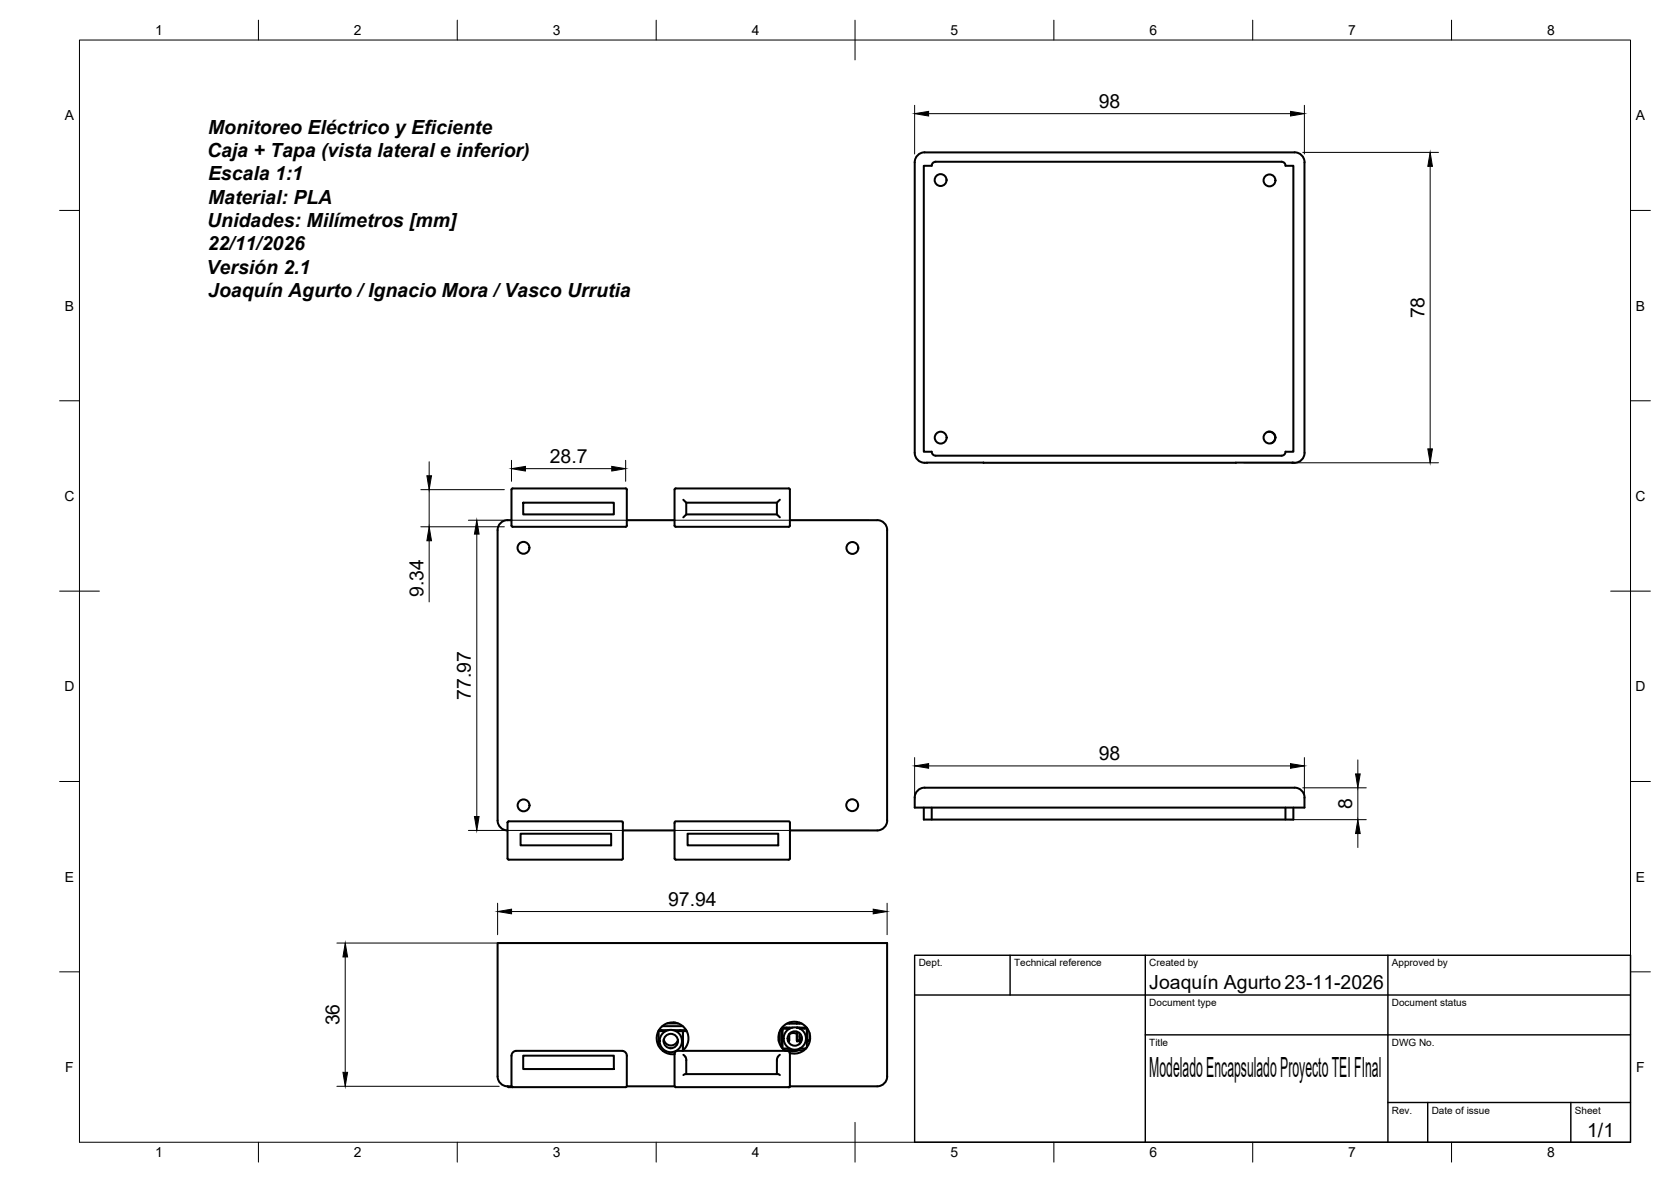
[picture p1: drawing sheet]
<svg xmlns="http://www.w3.org/2000/svg" width="420mm" height="297mm" viewBox="0 0 420 297" stroke-linecap="round" stroke-linejoin="round" font-family="sans-serif">
<!-- layer: Visible -->
<g fill="none" stroke="#000" stroke-width=".51">
<path d="M230.9 38.8l1-.5h.6h93a2.48 2.48 0 0 1 2.5 2.5v73a2.53 2.53 0 0 1-3 2.5h-92a2.53 2.53 0 0 1-3-2.5v-73a2.5 2.5 0 0 1 .9-2zM232.3 41.7h2a1.01 1.01 0 0 1 1-1.1h86.9a.97 .97 0 0 1 1 1.1h2v71.8h-2a1.01 1.01 0 0 1-1 1h-86.9a1.01 1.01 0 0 1-1-1h-2zM318.7 108.6a1.49 1.49 0 0 1 1.9 .9 1.49 1.49 0 0 1-1 1.9M127.6 130.7h1M127.6 130.7a2.51 2.51 0 0 0-2.5 2.5v73a2.51 2.51 0 0 0 2.5 2.5M128.9 122.8h28.4M128.9 122.7l-.3 .3v9.1l.2 .2 28.5 .1 .3-.3M131.6 126.3h22.7v3h-22.7zM157.3 122.7l.3 .3M157.6 123v9.1M157.6 130.7h12M169.9 122.8h28.4"/>
<path d="M169.9 122.7l-.3 .3v9.1l.2 .2 28.5 .1 .3-.3M171.8 130l.8-.7h22.7l.8 .7M171.8 125.6l.8 .7h22.7l.8-.7M172.6 126.3v3M195.3 126.3v3M198.3 122.7l.3 .3M198.6 123v9.1M198.6 130.7h22M220.6 130.7a2.51 2.51 0 0 1 2.5 2.5M223.1 133.2v73M230.9 198.5l1-.5 .6-.1 93 .1a2.47 2.47 0 0 1 2.5 2.4v2.6h-98a4.9 4.9 0 0 1 .5-4.1zM127.6 206.7l.2-.3h28.6l.2 .2v9.1"/>
<path d="M127.6 206.7v9l.2 .3h28.5l.3-.3M127.6 206.7h.1M130.9 209.5h22.8v2.9h-22.8zM156.6 208.7h13M169.6 215.7l.3 .3h28.6l.1-.3v-9.1l-.2-.2h-28.6l-.2 .4v8.9M172.9 209.5h22.8v2.9h-22.8zM223.1 206.2a2.51 2.51 0 0 1-2.5 2.5h-22M232.3 203v3h92.9v-3M234.3 203v3M323.2 203v3M165.5 259.1h1.9M165.6 259.1v3.8"/>
<path d="M165.7 258.9h2.4M166.2 258.9v.2M166.5 257.9h5.2M167.8 257.2h2.7M169.2 258.9h3.3M169.4 256.9l.4 .1M169.9 259.1h1.8M171 258.9v.2M171.7 259.1v4.9M171.7 259.1v4.3M172.7 259.1h-1M195.9 259.5v1.9"/>
<path d="M196.2 258.9h.2M196.3 258.7h.5M196.4 258.5h2.2M196.6 258.2h2.7M196.8 258.9h-.4v4.1M196.8 258.5v5M197.4 258.2v.3M197.8 258.2v.3M197.8 257.2h3.8M198.5 257v.2M198.5 258.2v.3M198.5 259.8v1.6"/>
<path d="M200.3 258.2h2.5M200.4 256.8v.4M200.4 259.8l-.8-.2-1.1 .3M201 257v.2M201 258.2v.3M201 259.6v1.8M201.1 258.5h1.9M202.2 258.2v.3M202.9 258.9h.1M202.9 258.7h.1M203.5 259.6v1.8M127.6 273h1"/>
<path d="M128.6 272.9v-7.7l.4-.8 .7-.3h27l.7 .4 .2 .7v7.7M128.6 272.9l.3 .3M131.6 265.3h22.7v3.4h-22.7zM157.6 273h12M157.6 272.9l-.3 .3h-29.4l-.3-.2M166.7 264.1h.7M166.9 261.2a1.81 1.81 0 0 0 1.7 1.5 1.81 1.81 0 0 0 1.9-1.4M168.6 263.4h.1M169.6 272.9v-8.1l.2-.4 .4-.3h27.9l.5 .6v8.2M169.6 272.9l.3 .3h28.4M169.9 264.1h.2M171.6 264.1a4 4 0 0 0-.3-6.6 4 4 0 0 0-6.1 2.6 4 4 0 0 0 4.4 4.8"/>
<path d="M171.8 265.1l.7 1 .1 3.8M195.5 269.9h-23.1l-.6 .3M195.5 269.9l.6 .3M195.8 261.4h.1l-.1 .3M196.1 265.1l-.7 1-.1 3.8M196.8 263.5h1.8M197.3 263.9h4.9M197.5 264.1a4 4 0 0 1 .1-6.7 4 4 0 0 1 6.1 2.8 4 4 0 0 1-5.1 4.4M198.1 261.4h.4l-.1 .3h-.2M198.2 263.9a2.8 2.8 0 0 0 2.5 0M198.6 273l-.3 .2M198.6 272.9l-.3 .3"/>
<path d="M200.4 261.4v.3h.5l.1-.3h-.6v-2.1v2.4M201 260.4l.3 1.2-.3 .7M201.1 263.5h1.5M202.5 263.5v.1M202.9 261.4h.6v.3h-.6zM202.9 261.7v-3.2v4.7M223.1 270.5v-33.5h-98v33.5a2.51 2.51 0 0 0 2.5 2.5M223.1 270.5a2.51 2.51 0 0 1-2.5 2.5h-22"/>
<circle cx="236.5" cy="45.3" r="1.49"/>
<circle cx="319.2" cy="45.3" r="1.49"/>
<circle cx="236.5" cy="110" r="1.49"/>
<circle cx="319.2" cy="110" r="1.49"/>
<circle cx="131.6" cy="137.7" r="1.49"/>
<circle cx="214.3" cy="137.7" r="1.49"/>
<circle cx="131.6" cy="202.4" r="1.49"/>
<circle cx="214.3" cy="202.3" r="1.49"/>
<circle cx="168.7" cy="261.6" r="1.81"/>
<circle cx="168.7" cy="261.6" r="2.8"/>
<circle cx="199.8" cy="261" r="1.81"/>
<circle cx="199.8" cy="261" r="2.8"/>
</g>
<g fill="#000">
<circle cx="325" cy="116.3" r=".25"/>
<circle cx="169.6" cy="257.1" r=".25"/>
<circle cx="200.4" cy="258.2" r=".25"/>
<circle cx="198.3" cy="273.2" r=".25"/>
<circle cx="202.9" cy="261.7" r=".25"/>
</g>
<!-- layer: BORDER -->
<g fill="none" stroke="#000" stroke-width=".25">
<path d="M20 10.1h390v276.9h-390zM65 5.1v5M115 5.1v5M165 5.1v5M215 5.1v10M265 5.1v5M315 5.1v5M365 5.1v5M15 52.9h5M410 52.9h5M15 100.7h5M410 100.7h5"/>
<path d="M15 148.6h10M405 148.6h10M15 196.4h5M410 196.4h5M15 244.2h5M410 244.2h5M65 287v5M115 287v5M165 287v5M215 282.1v9.9M265 287v5M315 287v5"/>
<path d="M365 287v5"/>
</g>
<!-- layer: TITLEBLOCK -->
<path d="M230 240.1h180v46.9h-180zM230 250h180M254 240.1v9.9M288 240.1v46.9M349 240.1v46.9M288 260.1h122M349 277.1h61M359 277.1v9.9M395 277.1v9.9" fill="none" stroke="#000" stroke-width=".36"/>
<!-- layer: FD_Dimensions -->
<g fill="none" stroke="#000" stroke-width=".25">
<path d="M230 26.5v12.2M233.5 28.6h91M327.6 38.3h34.1M328 26.5v12.2M359.6 41.8v71M107.9 116v3.6M128.6 115.7v5.3M132.1 117.8h21.7M157.3 115.7v5.3M312.8 116.3h48.9M105.8 123h21M105.8 132.4h21"/>
<path d="M107.9 123v9.4M107.9 135.9v15.4M117.8 130.7h100.7M119.9 134.2v71M230 190.4v10.5M233.5 192.5h91M327.6 198h15.9M328 190.4v10.5M341.4 191v3.5M341.4 198v8M117.8 208.7h100.7M324.3 206h19.2"/>
<path d="M341.4 209.5v3.5M84.7 237h40.8M125.1 227v7.9M128.6 229.1h91M223.1 227v7.9M86.8 240.5v29M84.7 273h40.8"/>
</g>
<g fill="#000" stroke="#000" stroke-width=".25">
<path d="M230 28.6l3.5-.6v1.2zM324.5 28l3.5 .6-3.5 .6zM359.6 38.3l.6 3.5h-1.2zM107.3 119.6h1.2l-.6 3.4zM128.6 117.8l3.5-.6v1.2zM153.8 117.2l3.5 .6-3.5 .6zM359 112.8h1.2l-.6 3.5zM107.9 132.4l.6 3.5h-1.2zM119.9 130.7l.6 3.5h-1.2zM230 192.5l3.5-.6v1.2zM324.5 191.9l3.5 .6-3.5 .6zM340.8 194.5h1.2l-.6 3.5z"/>
<path d="M119.3 205.2h1.2l-.6 3.5zM341.4 206l.6 3.5h-1.2zM125.1 229.1l3.5-.6v1.1zM219.6 228.5l3.5 .6-3.5 .5zM86.8 237l.6 3.5h-1.2zM86.2 269.5h1.2l-.6 3.5z"/>
</g>
<text font-size="7" x="289" y="270.6">Modelado Encapsulado Proyecto TEI FInal</text>
<g font-size="4.9">
<text x="276.3" y="27.1">98</text>
<text x="52.3" y="33.6">Monitoreo Eléctrico y Eficiente</text>
<text x="52" y="39.5">Caja + Tapa (vista lateral e inferior)</text>
<text x="52.3" y="45.3">Escala 1:1</text>
<text x="52.3" y="51.1">Material: PLA</text>
<text x="52.1" y="57.1">Unidades: Milímetros [mm]</text>
<text x="52.2" y="62.9">22/11/2026</text>
<text x="52" y="68.8">Versión 2.1</text>
<text x="52.4" y="74.7">Joaquín Agurto / Ignacio Mora / Vasco Urrutia</text>
<text x="358.1" y="80" transform="rotate(-90 358.1 80)">78</text>
<text x="138.2" y="116.3">28.7</text>
<text x="106.4" y="150.1" transform="rotate(-90 106.4 150.1)">9.34</text>
<text x="118.4" y="175.8" transform="rotate(-90 118.4 175.8)">77.97</text>
<text x="276.3" y="191">98</text>
<text x="340" y="203.3" transform="rotate(-90 340 203.3)">8</text>
<text x="168" y="227.6">97.94</text>
<text x="289" y="248.5">Joaquín Agurto23-11-2026</text>
<text x="85.3" y="257.7" transform="rotate(-90 85.3 257.7)">36</text>
<text x="399.1" y="285.7">1/1</text>
</g>
<g font-size="3.5">
<text x="39" y="8.8">1</text>
<text x="89" y="8.8">2</text>
<text x="139" y="8.8">3</text>
<text x="189" y="8.8">4</text>
<text x="239" y="8.8">5</text>
<text x="289" y="8.8">6</text>
<text x="339" y="8.8">7</text>
<text x="389" y="8.8">8</text>
<text x="16.3" y="30.2">A</text>
<text x="411.3" y="30.2">A</text>
<text x="16.3" y="78">B</text>
<text x="411.3" y="78">B</text>
<text x="16.2" y="125.9">C</text>
<text x="411.2" y="125.9">C</text>
<text x="16.2" y="173.7">D</text>
<text x="411.2" y="173.7">D</text>
<text x="16.3" y="221.6">E</text>
<text x="411.3" y="221.6">E</text>
<text x="16.4" y="269.4">F</text>
<text x="411.4" y="269.4">F</text>
<text x="39" y="290.8">1</text>
<text x="89" y="290.8">2</text>
<text x="139" y="290.8">3</text>
<text x="189" y="290.8">4</text>
<text x="239" y="290.8">5</text>
<text x="289" y="290.8">6</text>
<text x="339" y="290.8">7</text>
<text x="389" y="290.8">8</text>
</g>
<g font-size="2.5">
<text x="231" y="242.9">Dept.</text>
<text x="255" y="242.9">Technical reference</text>
<text x="289" y="242.9">Created by</text>
<text x="350" y="242.9">Approved by</text>
<text x="289" y="252.8">Document type</text>
<text x="350" y="252.8">Document status</text>
<text x="289" y="262.9">Title</text>
<text x="350" y="262.9">DWG No.</text>
<text x="350" y="279.9">Rev.</text>
<text x="360" y="279.9">Date of issue</text>
<text x="396" y="279.9">Sheet</text>
</g>
</svg>
